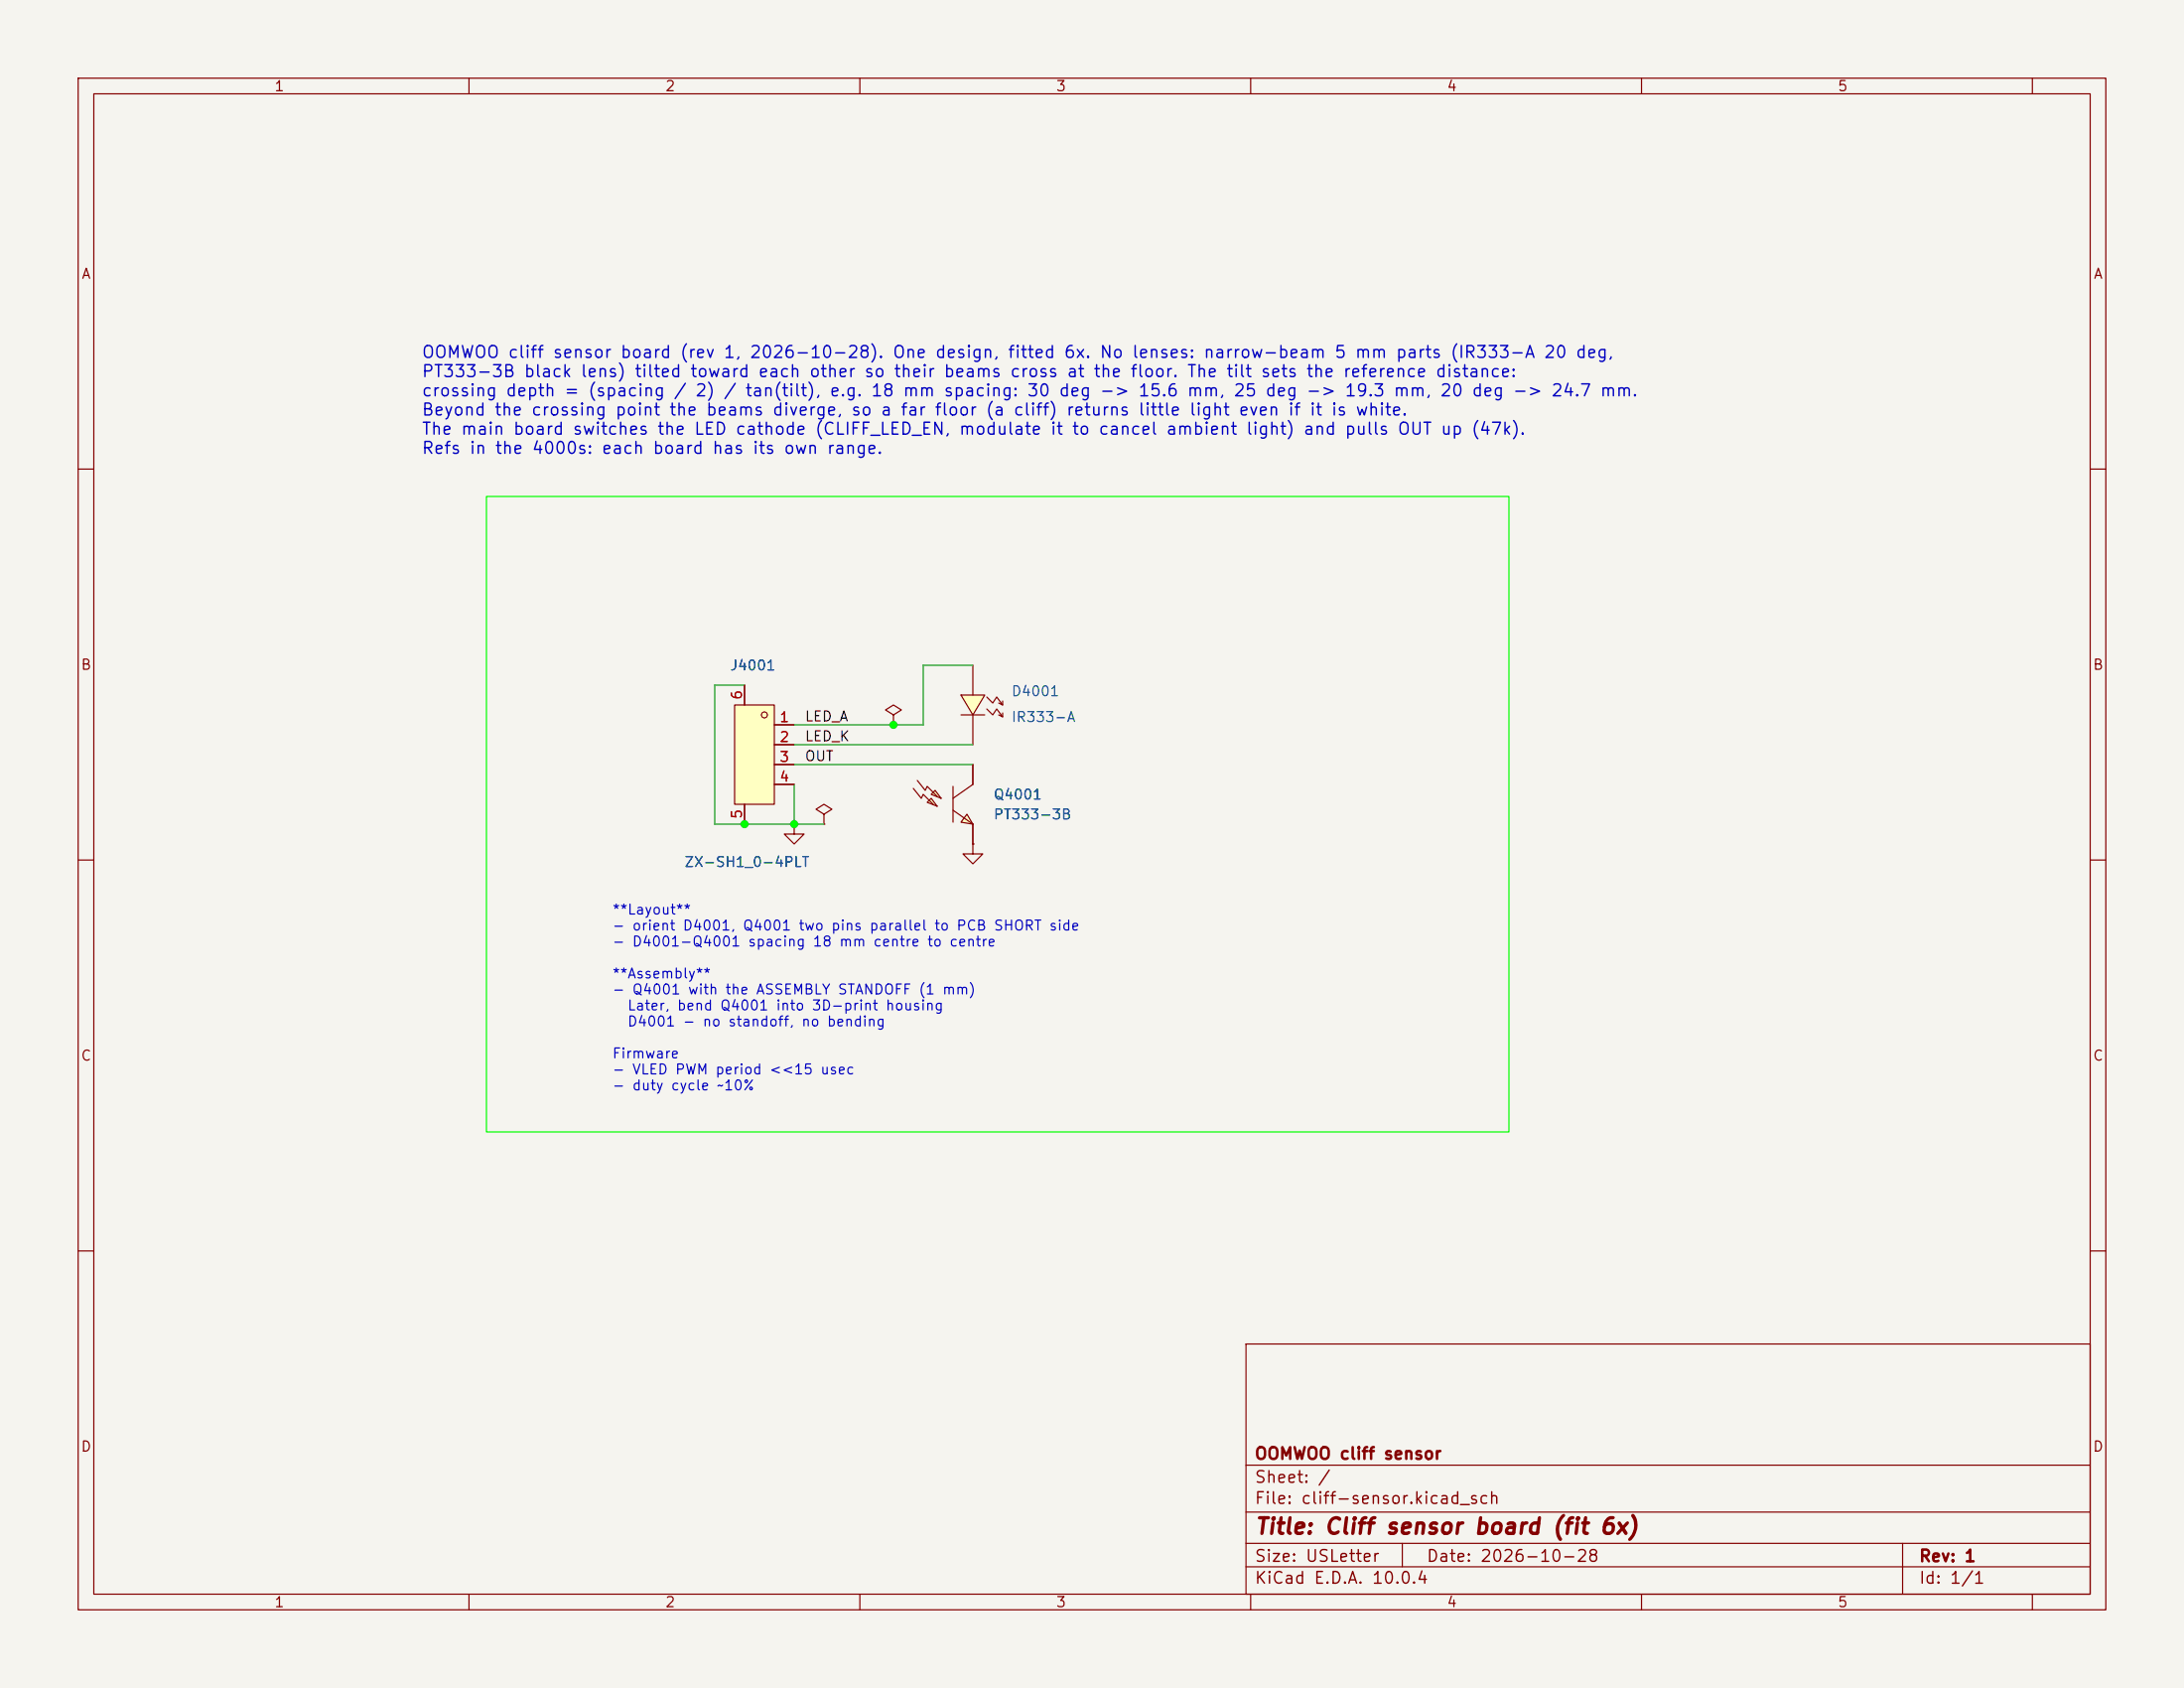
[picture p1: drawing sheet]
(kicad_sch
 (version 20260306)
 (generator "eeschema")
 (generator_version "10.0")
 (paper "USLetter")
 (title_block
  (title "Cliff sensor board (fit 6x)")
  (date "2026-10-28")
  (rev "1")
  (company "OOMWOO cliff sensor"))
 (lib_symbols
  (symbol "JLCImport:IR333-A"
   (pin_numbers (hide yes))
   (pin_names (hide yes)) (exclude_from_sim no) (in_bom yes) (on_board yes)
   (in_pos_files yes)
   (duplicate_pin_numbers_are_jumpers no)
   (property "Reference" "U" (at 0 3.81 0) (show_name no) (do_not_autoplace no) (effects (font (size 1.27 1.27))))
   (property "Value" "IR333-A" (at 0 -6.35 0) (show_name no) (do_not_autoplace no) (effects (font (size 1.27 1.27))))
   (property "Footprint" "JLCImport:IR333-A" (at 0 -8.89 0) (show_name no) (do_not_autoplace no) (hide yes) (effects (font (size 1.27 1.27))))
   (property "Datasheet" "https://www.lcsc.com/datasheet/C264290.pdf" (at 0 -11.43 0) (show_name no) (do_not_autoplace no) (hide yes) (effects (font (size 1.27 1.27))))
   (property "Description" "IR LED 940 nm, 5 mm, 20 deg (2x half angle), 7.8 mW/sr min at 20 mA, 100 mA max" (at 0 0 0) (show_name no) (do_not_autoplace no) (hide yes) (effects (font (size 1.27 1.27))))
   (property "Manufacturer" "Everlight" (at 0 -13.97 0) (show_name no) (do_not_autoplace no) (hide yes) (effects (font (size 1.27 1.27))))
   (property "Manufacturer Part" "IR333-A" (at 0 -16.51 0) (show_name no) (do_not_autoplace no) (hide yes) (effects (font (size 1.27 1.27))))
   (property "LCSC" "C264290" (at 0 -19.05 0) (show_name no) (do_not_autoplace no) (hide yes) (effects (font (size 1.27 1.27))))
   (symbol "IR333-A_0_1"
    (polyline (pts (xy -1.27 -2.79) (xy 1.27 -1.27) (xy -1.27 0.25) (xy -1.27 -2.79)) (stroke (width 0) (type default)) (fill (type background)))
    (polyline (pts (xy -1.02 0.51) (xy -0.25 1.27) (xy -1.02 1.78) (xy 0 2.54) (xy -0.25 2.03)) (stroke (width 0) (type default)) (fill (type none)))
    (polyline (pts (xy 0 2.54) (xy -0.51 2.54)) (stroke (width 0) (type default)) (fill (type none)))
    (polyline (pts (xy 0.51 0.51) (xy 1.27 1.27) (xy 0.51 1.78) (xy 1.52 2.54) (xy 1.27 2.03)) (stroke (width 0) (type default)) (fill (type none)))
    (polyline (pts (xy 1.27 0.25) (xy 1.27 -2.79)) (stroke (width 0) (type default)) (fill (type none)))
    (polyline (pts (xy 1.52 2.54) (xy 1.02 2.54)) (stroke (width 0) (type default)) (fill (type none)))
    (pin input line (at -5.08 -1.27 0) (length 3.81) (name "A" (effects (font (size 1.27 1.27)))) (number "1" (effects (font (size 1.27 1.27)))))
    (pin input line (at 5.08 -1.27 180) (length 3.81) (name "C" (effects (font (size 1.27 1.27)))) (number "2" (effects (font (size 1.27 1.27))))))
   (embedded_fonts no))
  (symbol "JLCImport:PT333-3B"
   (pin_numbers (hide yes))
   (pin_names (hide yes)) (exclude_from_sim no) (in_bom yes) (on_board yes)
   (in_pos_files yes)
   (duplicate_pin_numbers_are_jumpers no)
   (property "Reference" "CGQ" (at 0 10.16 0) (show_name no) (do_not_autoplace no) (effects (font (size 1.27 1.27))))
   (property "Value" "PT333-3B" (at 0 -10.16 0) (show_name no) (do_not_autoplace no) (effects (font (size 1.27 1.27))))
   (property "Footprint" "JLCImport:PT333-3B" (at 0 -12.7 0) (show_name no) (do_not_autoplace no) (hide yes) (effects (font (size 1.27 1.27))))
   (property "Datasheet" "https://www.lcsc.com/datasheet/C5134.pdf" (at 0 -15.24 0) (show_name no) (do_not_autoplace no) (hide yes) (effects (font (size 1.27 1.27))))
   (property "Description" "NPN phototransistor, 5 mm black (visible-blocking) lens, 940 nm peak; pin 1 E, pin 2 C" (at 0 0 0) (show_name no) (do_not_autoplace no) (hide yes) (effects (font (size 1.27 1.27))))
   (property "Manufacturer" "Everlight" (at 0 -17.78 0) (show_name no) (do_not_autoplace no) (hide yes) (effects (font (size 1.27 1.27))))
   (property "Manufacturer Part" "PT333-3B" (at 0 -20.32 0) (show_name no) (do_not_autoplace no) (hide yes) (effects (font (size 1.27 1.27))))
   (property "LCSC" "C5134" (at 0 -22.86 0) (show_name no) (do_not_autoplace no) (hide yes) (effects (font (size 1.27 1.27))))
   (symbol "PT333-3B_0_1"
    (polyline (pts (xy -1.27 0) (xy -2.54 1.27) (xy -2.79 0.76) (xy -3.81 2.03)) (stroke (width 0) (type default)) (fill (type none)))
    (polyline (pts (xy -0.76 1.02) (xy -2.03 2.29) (xy -2.29 1.78) (xy -3.3 3.05)) (stroke (width 0) (type default)) (fill (type none)))
    (polyline (pts (xy -0.76 -0.25) (xy -1.52 0.76) (xy -2.03 0.25) (xy -0.76 -0.25)) (stroke (width 0) (type default)) (fill (type background)))
    (polyline (pts (xy -0.25 0.76) (xy -1.02 1.78) (xy -1.52 1.27) (xy -0.25 0.76)) (stroke (width 0) (type default)) (fill (type background)))
    (polyline (pts (xy 1.27 2.29) (xy 1.27 -2.29)) (stroke (width 0) (type default)) (fill (type none)))
    (polyline (pts (xy 1.27 -0.76) (xy 3.81 -2.54)) (stroke (width 0) (type default)) (fill (type none)))
    (polyline (pts (xy 3.81 2.54) (xy 1.27 0.76)) (stroke (width 0) (type default)) (fill (type none)))
    (polyline (pts (xy 3.81 -2.54) (xy 3.05 -1.27) (xy 2.29 -2.29) (xy 3.81 -2.54)) (stroke (width 0) (type default)) (fill (type background)))
    (pin passive line (at 3.81 -5.08 90) (length 2.54) (name "E" (effects (font (size 1.27 1.27)))) (number "1" (effects (font (size 1.27 1.27)))))
    (pin passive line (at 3.81 5.08 270) (length 2.54) (name "C" (effects (font (size 1.27 1.27)))) (number "2" (effects (font (size 1.27 1.27))))))
   (embedded_fonts no))
  (symbol "JLCImport:ZX-SH1_0-4PLT"
   (pin_names (hide yes)) (exclude_from_sim no) (in_bom yes) (on_board yes)
   (in_pos_files yes)
   (duplicate_pin_numbers_are_jumpers no)
   (property "Reference" "U" (at 0 13.97 0) (show_name no) (do_not_autoplace no) (effects (font (size 1.27 1.27))))
   (property "Value" "ZX-SH1_0-4PLT" (at 0 -13.97 0) (show_name no) (do_not_autoplace no) (effects (font (size 1.27 1.27))))
   (property "Footprint" "JLCImport:ZX-SH1_0-4PLT" (at 0 -16.51 0) (show_name no) (do_not_autoplace no) (hide yes) (effects (font (size 1.27 1.27))))
   (property "Datasheet" "https://www.lcsc.com/datasheet/C7430453.pdf" (at 0 -19.05 0) (show_name no) (do_not_autoplace no) (hide yes) (effects (font (size 1.27 1.27))))
   (property "Description" "-40℃~+85℃ 1 1A 1mm 1x4P 3.05mm 4 4.4mm 4P 50V 6.35mm Auxiliary Solder Pin Beige Brass LCP SH Surface Mount,Vertical Tin SMD,P=1mm Wire To Board Connector ROHS" (at 0 0 0) (show_name no) (do_not_autoplace no) (hide yes) (effects (font (size 1.27 1.27))))
   (property "Manufacturer" "Megastar" (at 0 -21.59 0) (show_name no) (do_not_autoplace no) (hide yes) (effects (font (size 1.27 1.27))))
   (property "Manufacturer Part" "ZX-SH1.0-4PLT" (at 0 -24.13 0) (show_name no) (do_not_autoplace no) (hide yes) (effects (font (size 1.27 1.27))))
   (property "LCSC" "C7430453" (at 0 -26.67 0) (show_name no) (do_not_autoplace no) (hide yes) (effects (font (size 1.27 1.27))))
   (symbol "ZX-SH1_0-4PLT_0_1"
    (rectangle (start -1.27 6.35) (end 3.81 -6.35) (stroke (width 0) (type default)) (fill (type background)))
    (circle (center 0 5.08) (radius 0.38) (stroke (width 0) (type default)) (fill (type none)))
    (pin passive line (at -3.81 3.81 0) (length 2.54) (name "1" (effects (font (size 1.27 1.27)))) (number "1" (effects (font (size 1.27 1.27)))))
    (pin passive line (at -3.81 1.27 0) (length 2.54) (name "2" (effects (font (size 1.27 1.27)))) (number "2" (effects (font (size 1.27 1.27)))))
    (pin passive line (at -3.81 -1.27 0) (length 2.54) (name "3" (effects (font (size 1.27 1.27)))) (number "3" (effects (font (size 1.27 1.27)))))
    (pin passive line (at -3.81 -3.81 0) (length 2.54) (name "4" (effects (font (size 1.27 1.27)))) (number "4" (effects (font (size 1.27 1.27)))))
    (pin passive line (at 2.54 -8.89 90) (length 2.54) (name "5" (effects (font (size 1.27 1.27)))) (number "5" (effects (font (size 1.27 1.27)))))
    (pin passive line (at 2.54 8.89 270) (length 2.54) (name "6" (effects (font (size 1.27 1.27)))) (number "6" (effects (font (size 1.27 1.27))))))
   (embedded_fonts no))
  (symbol "power:GND"
   (power global)
   (pin_numbers (hide yes))
   (pin_names
    (offset 0) (hide yes)) (exclude_from_sim no) (in_bom yes) (on_board yes)
   (in_pos_files yes)
   (duplicate_pin_numbers_are_jumpers no)
   (property "Reference" "#PWR" (at 0 -6.35 0) (show_name no) (do_not_autoplace no) (hide yes) (effects (font (size 1.27 1.27))))
   (property "Value" "GND" (at 0 -3.81 0) (show_name no) (do_not_autoplace no) (effects (font (size 1.27 1.27))))
   (property "Footprint" "" (at 0 0 0) (show_name no) (do_not_autoplace no) (hide yes) (effects (font (size 1.27 1.27))))
   (property "Datasheet" "" (at 0 0 0) (show_name no) (do_not_autoplace no) (hide yes) (effects (font (size 1.27 1.27))))
   (property "Description" "Power symbol creates a global label with name \"GND\" , ground" (at 0 0 0) (show_name no) (do_not_autoplace no) (hide yes) (effects (font (size 1.27 1.27))))
   (symbol "GND_0_1"
    (polyline (pts (xy 0 0) (xy 0 -1.27) (xy 1.27 -1.27) (xy 0 -2.54) (xy -1.27 -1.27) (xy 0 -1.27)) (stroke (width 0) (type default)) (fill (type none))))
   (symbol "GND_1_1"
    (pin power_in line (at 0 0 270) (length 0) (name "" (effects (font (size 1.27 1.27)))) (number "1" (effects (font (size 1.27 1.27))))))
   (embedded_fonts no))
  (symbol "power:PWR_FLAG"
   (power global)
   (pin_numbers (hide yes))
   (pin_names
    (offset 0) (hide yes)) (exclude_from_sim no) (in_bom yes) (on_board yes)
   (in_pos_files yes)
   (duplicate_pin_numbers_are_jumpers no)
   (property "Reference" "#FLG" (at 0 1.905 0) (show_name no) (do_not_autoplace no) (hide yes) (effects (font (size 1.27 1.27))))
   (property "Value" "PWR_FLAG" (at 0 3.81 0) (show_name no) (do_not_autoplace no) (effects (font (size 1.27 1.27))))
   (property "Footprint" "" (at 0 0 0) (show_name no) (do_not_autoplace no) (hide yes) (effects (font (size 1.27 1.27))))
   (property "Datasheet" "" (at 0 0 0) (show_name no) (do_not_autoplace no) (hide yes) (effects (font (size 1.27 1.27))))
   (property "Description" "Special symbol for telling ERC where power comes from" (at 0 0 0) (show_name no) (do_not_autoplace no) (hide yes) (effects (font (size 1.27 1.27))))
   (symbol "PWR_FLAG_0_0"
    (pin power_out line (at 0 0 90) (length 0) (name "" (effects (font (size 1.27 1.27)))) (number "1" (effects (font (size 1.27 1.27))))))
   (symbol "PWR_FLAG_0_1"
    (polyline (pts (xy 0 0) (xy 0 1.27) (xy -1.016 1.905) (xy 0 2.54) (xy 1.016 1.905) (xy 0 1.27)) (stroke (width 0) (type default)) (fill (type none))))
   (embedded_fonts no)))
 (rectangle
  (start 62.23 63.5)
  (end 193.04 144.78)
  (stroke (width 0) (type solid) (color 0 255 0 1))
  (fill (type none)))
 (text "OOMWOO cliff sensor board (rev 1, 2026-10-28). One design, fitted 6x. No lenses: narrow-beam 5 mm parts (IR333-A 20 deg,\nPT333-3B black lens) tilted toward each other so their beams cross at the floor. The tilt sets the reference distance:\ncrossing depth = (spacing / 2) / tan(tilt), e.g. 18 mm spacing: 30 deg -> 15.6 mm, 25 deg -> 19.3 mm, 20 deg -> 24.7 mm.\nBeyond the crossing point the beams diverge, so a far floor (a cliff) returns little light even if it is white.\nThe main board switches the LED cathode (CLIFF_LED_EN, modulate it to cancel ambient light) and pulls OUT up (47k).\nRefs in the 4000s: each board has its own range."
  (exclude_from_sim no)
  (at 53.848 58.42 0)
  (effects (font (size 1.524 1.524)) (justify left bottom)))
 (text "**Layout**\n- orient D4001, Q4001 two pins parallel to PCB SHORT side\n- D4001-Q4001 spacing 18 mm centre to centre\n\n**Assembly**\n- Q4001 with the ASSEMBLY STANDOFF (1 mm)\n  Later, bend Q4001 into 3D-print housing\n  D4001 - no standoff, no bending\n\nFirmware\n- VLED PWM period <<15 usec\n- duty cycle ~10%"
  (exclude_from_sim no)
  (at 78.232 115.824 0)
  (effects (font (size 1.27 1.27)) (justify left top)))
 (junction
  (at 101.6 105.41)
  (diameter 0)
  (color 0 0 0 0))
 (junction
  (at 95.25 105.41)
  (diameter 0)
  (color 0 0 0 0))
 (junction
  (at 114.3 92.71)
  (diameter 0)
  (color 0 0 0 0))
 (wire
  (pts (xy 91.44 105.41) (xy 91.44 87.63))
  (stroke (width 0) (type default)))
 (wire
  (pts (xy 118.11 85.09) (xy 124.46 85.09))
  (stroke (width 0) (type default)))
 (wire
  (pts (xy 101.6 105.41) (xy 105.41 105.41))
  (stroke (width 0) (type default)))
 (wire
  (pts (xy 101.6 95.25) (xy 124.46 95.25))
  (stroke (width 0) (type default)))
 (wire
  (pts (xy 95.25 105.41) (xy 91.44 105.41))
  (stroke (width 0) (type default)))
 (wire
  (pts (xy 91.44 87.63) (xy 95.25 87.63))
  (stroke (width 0) (type default)))
 (wire
  (pts (xy 114.3 92.71) (xy 118.11 92.71))
  (stroke (width 0) (type default)))
 (wire
  (pts (xy 95.25 105.41) (xy 101.6 105.41))
  (stroke (width 0) (type default)))
 (wire
  (pts (xy 101.6 97.79) (xy 124.46 97.79))
  (stroke (width 0) (type default)))
 (wire
  (pts (xy 101.6 100.33) (xy 101.6 105.41))
  (stroke (width 0) (type default)))
 (wire
  (pts (xy 118.11 85.09) (xy 118.11 92.71))
  (stroke (width 0) (type default)))
 (wire
  (pts (xy 101.6 92.71) (xy 114.3 92.71))
  (stroke (width 0) (type default)))
 (label "LED_A"
  (at 102.87 92.71 0)
  (effects (font (size 1.27 1.27)) (justify left bottom)))
 (label "OUT"
  (at 102.87 97.79 0)
  (effects (font (size 1.27 1.27)) (justify left bottom)))
 (label "LED_K"
  (at 102.87 95.25 0)
  (effects (font (size 1.27 1.27)) (justify left bottom)))
 (symbol
  (lib_id "JLCImport:IR333-A")
  (at 125.73 90.17 270)
  (unit 1)
  (body_style 1)
  (exclude_from_sim no)
  (in_bom yes)
  (on_board yes)
  (in_pos_files yes)
  (dnp no)
  (property "Reference" "D4001" (at 129.286 88.392 90) (show_name no) (do_not_autoplace no) (effects (font (size 1.27 1.27)) (justify left)))
  (property "Value" "IR333-A" (at 129.286 91.694 90) (show_name no) (do_not_autoplace no) (effects (font (size 1.27 1.27)) (justify left)))
  (property "Footprint" "JLCImport:IR333-A" (at 125.73 90.17 0) (hide yes) (show_name no) (do_not_autoplace no) (effects (font (size 1.27 1.27))))
  (property "Datasheet" "https://jlcpcb.com/partdetail/EverlightElec-IR333A/C264290" (at 125.73 90.17 0) (hide yes) (show_name no) (do_not_autoplace no) (effects (font (size 1.27 1.27))))
  (property "Description" "IR LED 940 nm, 5 mm, 20 deg beam; THT with standoff, leads bent to aim at the floor" (at 125.73 90.17 0) (hide yes) (show_name no) (do_not_autoplace no) (effects (font (size 1.27 1.27))))
  (property "LCSC" "C264290" (at 125.73 90.17 0) (hide yes) (show_name no) (do_not_autoplace no) (effects (font (size 1.27 1.27))))
  (pin "1")
  (pin "2"))
 (symbol
  (lib_id "JLCImport:ZX-SH1_0-4PLT")
  (at 97.79 96.52 0)
  (mirror y)
  (unit 1)
  (body_style 1)
  (exclude_from_sim no)
  (in_bom yes)
  (on_board yes)
  (in_pos_files yes)
  (dnp no)
  (property "Reference" "J4001" (at 99.314 85.09 0) (show_name no) (do_not_autoplace no) (effects (font (size 1.27 1.27)) (justify left)))
  (property "Value" "ZX-SH1_0-4PLT" (at 103.632 110.236 0) (show_name no) (do_not_autoplace no) (effects (font (size 1.27 1.27)) (justify left)))
  (property "Footprint" "JLCImport:ZX-SH1_0-4PLT" (at 97.79 96.52 0) (hide yes) (show_name no) (do_not_autoplace no) (effects (font (size 1.27 1.27))))
  (property "Datasheet" "https://jlcpcb.com/partdetail/Megastar-ZX_SH1_04PLT/C7430453" (at 97.79 96.52 0) (hide yes) (show_name no) (do_not_autoplace no) (effects (font (size 1.27 1.27))))
  (property "Description" "-40℃~+85℃ 1 1A 1mm 1x4P 3.05mm 4 4.4mm 4P 50V 6.35mm Auxiliary Solder Pin Beige Brass LCP SH Surface Mount,Vertical Tin SMD,P=1mm Wire To Board Connector ROHS" (at 97.79 96.52 0) (hide yes) (show_name no) (do_not_autoplace no) (effects (font (size 1.27 1.27))))
  (property "LCSC" "C7430453" (at 97.79 96.52 0) (hide yes) (show_name no) (do_not_autoplace no) (effects (font (size 1.27 1.27))))
  (property "Manufacturer" "Megastar" (at 97.79 118.11 0) (hide yes) (show_name no) (do_not_autoplace no) (effects (font (size 1.27 1.27))))
  (property "Manufacturer Part" "ZX-SH1.0-4PLT" (at 97.79 120.65 0) (hide yes) (show_name no) (do_not_autoplace no) (effects (font (size 1.27 1.27))))
  (pin "1")
  (pin "2")
  (pin "3")
  (pin "4")
  (pin "5")
  (pin "6"))
 (symbol
  (lib_id "JLCImport:PT333-3B")
  (at 120.65 102.87 0)
  (unit 1)
  (body_style 1)
  (exclude_from_sim no)
  (in_bom yes)
  (on_board yes)
  (in_pos_files yes)
  (dnp no)
  (property "Reference" "Q4001" (at 127 101.6 0) (show_name no) (do_not_autoplace no) (effects (font (size 1.27 1.27)) (justify left)))
  (property "Value" "PT333-3B" (at 127 104.14 0) (show_name no) (do_not_autoplace no) (effects (font (size 1.27 1.27)) (justify left)))
  (property "Footprint" "JLCImport:PT333-3B" (at 120.65 102.87 0) (hide yes) (show_name no) (do_not_autoplace no) (effects (font (size 1.27 1.27))))
  (property "Datasheet" "https://www.lcsc.com/datasheet/C5134.pdf" (at 120.65 102.87 0) (hide yes) (show_name no) (do_not_autoplace no) (effects (font (size 1.27 1.27))))
  (property "Description" "NPN phototransistor, 5 mm black (visible-blocking) lens; THT with standoff, leads bent like D4001" (at 120.65 102.87 0) (hide yes) (show_name no) (do_not_autoplace no) (effects (font (size 1.27 1.27))))
  (property "LCSC" "C5134" (at 120.65 102.87 0) (hide yes) (show_name no) (do_not_autoplace no) (effects (font (size 1.27 1.27))))
  (pin "1")
  (pin "2"))
 (symbol
  (lib_id "power:PWR_FLAG")
  (at 114.3 92.71 0)
  (unit 1)
  (body_style 1)
  (exclude_from_sim no)
  (in_bom yes)
  (on_board yes)
  (in_pos_files yes)
  (dnp no)
  (property "Reference" "#FLG04005" (at 114.3 92.71 0) (hide yes) (show_name no) (do_not_autoplace no) (effects (font (size 1.27 1.27))))
  (property "Value" "PWR_FLAG" (at 114.3 88.9 0) (hide yes) (show_name no) (do_not_autoplace no) (effects (font (size 1.27 1.27))))
  (property "Footprint" "" (at 114.3 92.71 0) (hide yes) (show_name no) (do_not_autoplace no) (effects (font (size 1.27 1.27))))
  (property "Datasheet" "" (at 114.3 92.71 0) (hide yes) (show_name no) (do_not_autoplace no) (effects (font (size 1.27 1.27))))
  (property "Description" "" (at 114.3 92.71 0) (hide yes) (show_name no) (do_not_autoplace no) (effects (font (size 1.27 1.27))))
  (pin "1"))
 (symbol
  (lib_id "power:GND")
  (at 101.6 105.41 0)
  (unit 1)
  (body_style 1)
  (exclude_from_sim no)
  (in_bom yes)
  (on_board yes)
  (in_pos_files yes)
  (dnp no)
  (property "Reference" "#PWR4001" (at 101.6 105.41 90) (hide yes) (show_name no) (do_not_autoplace no) (effects (font (size 1.27 1.27))))
  (property "Value" "GND" (at 101.6 110.49 90) (hide yes) (show_name no) (do_not_autoplace no) (effects (font (size 1.27 1.27)) (justify left)))
  (property "Footprint" "" (at 101.6 105.41 0) (hide yes) (show_name no) (do_not_autoplace no) (effects (font (size 1.27 1.27))))
  (property "Datasheet" "" (at 101.6 105.41 0) (hide yes) (show_name no) (do_not_autoplace no) (effects (font (size 1.27 1.27))))
  (property "Description" "" (at 101.6 105.41 0) (hide yes) (show_name no) (do_not_autoplace no) (effects (font (size 1.27 1.27))))
  (pin "1"))
 (symbol
  (lib_id "power:PWR_FLAG")
  (at 105.41 105.41 0)
  (unit 1)
  (body_style 1)
  (exclude_from_sim no)
  (in_bom yes)
  (on_board yes)
  (in_pos_files yes)
  (dnp no)
  (property "Reference" "#FLG4004" (at 105.41 105.41 0) (hide yes) (show_name no) (do_not_autoplace no) (effects (font (size 1.27 1.27))))
  (property "Value" "PWR_FLAG" (at 105.41 101.6 0) (hide yes) (show_name no) (do_not_autoplace no) (effects (font (size 1.27 1.27))))
  (property "Footprint" "" (at 105.41 105.41 0) (hide yes) (show_name no) (do_not_autoplace no) (effects (font (size 1.27 1.27))))
  (property "Datasheet" "" (at 105.41 105.41 0) (hide yes) (show_name no) (do_not_autoplace no) (effects (font (size 1.27 1.27))))
  (property "Description" "" (at 105.41 105.41 0) (hide yes) (show_name no) (do_not_autoplace no) (effects (font (size 1.27 1.27))))
  (pin "1"))
 (symbol
  (lib_id "power:GND")
  (at 124.46 107.95 0)
  (unit 1)
  (body_style 1)
  (exclude_from_sim no)
  (in_bom yes)
  (on_board yes)
  (in_pos_files yes)
  (dnp no)
  (property "Reference" "#PWR4005" (at 124.46 107.95 0) (hide yes) (show_name no) (do_not_autoplace no) (effects (font (size 1.27 1.27))))
  (property "Value" "GND" (at 124.46 113.03 0) (hide yes) (show_name no) (do_not_autoplace no) (effects (font (size 1.27 1.27))))
  (property "Footprint" "" (at 124.46 107.95 0) (hide yes) (show_name no) (do_not_autoplace no) (effects (font (size 1.27 1.27))))
  (property "Datasheet" "" (at 124.46 107.95 0) (hide yes) (show_name no) (do_not_autoplace no) (effects (font (size 1.27 1.27))))
  (property "Description" "" (at 124.46 107.95 0) (hide yes) (show_name no) (do_not_autoplace no) (effects (font (size 1.27 1.27))))
  (pin "1"))
 (sheet_instances
  (path ""
   (page "1")))
 (embedded_fonts no))
